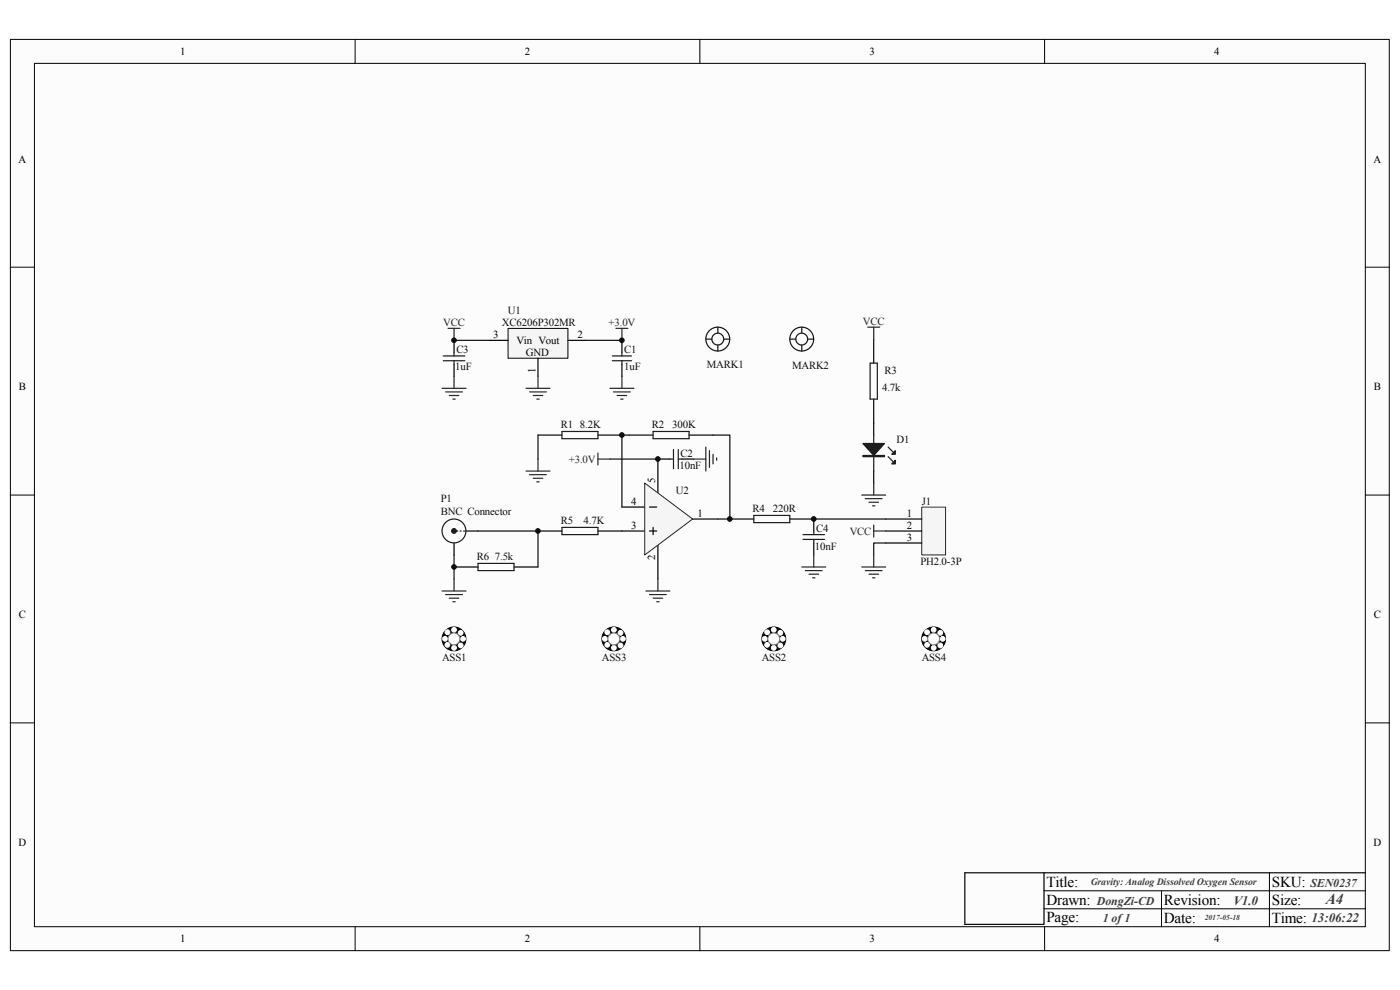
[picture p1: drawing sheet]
<svg xmlns="http://www.w3.org/2000/svg" width="297mm" height="210mm" viewBox="0 0 297 210" stroke-linecap="round" stroke-linejoin="round" font-family="sans-serif">
<path d="M2.2 8.4h292.5v193.3h-292.5z" fill="#fcfcfc"/>
<path d="M2.2 8.4h292.5v193.3h-292.5z" fill="none" stroke="#000" stroke-width=".21"/>
<path d="M7.3 13.5h282.3v183.1h-282.3z" fill="#fcfcfc"/>
<g fill="none" stroke="#000" stroke-width=".21">
<path d="M7.3 13.4h282.3v183.2h-282.3zM75.3 8.3v5.1M148.5 8.3v5.1M221.6 8.3v5.1M2.2 56.7h5.1M289.7 56.7h5M2.2 105h5.1M289.7 105h5M2.2 153.3h5.1M289.7 153.3h5M75.3 196.6v5.1M148.5 196.6v5.1"/>
<path d="M221.5 192.8h68.2M221.5 189h68.2M221.6 196.6v5.1M246.4 189v7.6M269.3 185.1v11.5"/>
</g>
<path d="M154.8 110.1h5.1M167.5 110.1h5.1v2.5M172.6 115.2v2.5M221.5 185.1v11h-16.8v-11h85" fill="none" stroke="#000" stroke-width=".25"/>
<path d="M159.9 109.3h7.6v1.6h-7.6zM170.3 114.4h4.6M170.3 113.4h4.6M172.6 112.6v.8M172.6 114.4v.8" fill="none" stroke="#1c1c1c" stroke-width=".25"/>
<g fill="none" stroke="#151515" stroke-width=".25">
<path d="M149.7 71.9h1.3M152.3 69.4v1.3M152.3 73.2v1.3M153.6 71.9h1.2"/>
<circle cx="152.3" cy="71.9" r="2.53"/>
<circle cx="152.3" cy="71.9" r="1.26"/>
</g>
<circle cx="130.2" cy="135.4" r="2.53" fill="none" stroke="#fefefe" stroke-width=".25"/>
<circle cx="130.2" cy="135.5" r="2.53" fill="#000" stroke="#000" stroke-width=".21"/>
<g fill="#fefefe" stroke="#fefefe" stroke-width=".21">
<circle cx="128.3" cy="135.5" r=".51"/>
<circle cx="128.8" cy="134.1" r=".51"/>
<circle cx="130.2" cy="133.6" r=".51"/>
<circle cx="131.6" cy="134.2" r=".51"/>
<circle cx="132.1" cy="135.5" r=".51"/>
<circle cx="131.6" cy="136.9" r=".51"/>
<circle cx="130.2" cy="137.4" r=".51"/>
<circle cx="128.8" cy="136.8" r=".51"/>
</g>
<circle cx="130.2" cy="135.5" r="1.26" fill="#fefefe" stroke="#808080" stroke-width=".21"/>
<path d="M137 125.4h5.1M137.8 126.1h3.5M138.5 126.9h2.1M139.3 127.6h.5M139.6 122.8v2.6" fill="none" stroke="#262626" stroke-width=".25"/>
<path d="M195.6 107.6h5v10.1h-5z" fill="#f5f5f5"/>
<path d="M195.5 107.6h5.1v10.1h-5.1z" fill="none" stroke="#262626" stroke-width=".21"/>
<path d="M114.1 92.3h5.1M126.8 92.3h5.1M133.5 92.3h5M146.2 92.3h5.1M187.9 110.1h7.6M187.9 112.6h7.6M187.9 115.2h7.6M96.3 120.3h5.1M109 120.3h5.1" fill="none" stroke="#000" stroke-width=".25"/>
<path d="M111.6 99.9h5.1M114.1 97.4v2.5M112.3 100.7h3.6M113.1 101.4h2M113.9 102.2h.5M185.4 112.6h2.5M185.4 111.4v2.5" fill="none" stroke="#262626" stroke-width=".25"/>
<path d="M119.2 91.5h7.6v1.6h-7.6zM138.5 91.5h7.7v1.6h-7.7zM101.4 119.5h7.6v1.5h-7.6z" fill="none" stroke="#1c1c1c" stroke-width=".25"/>
<g fill="none" stroke="#151515" stroke-width=".25">
<path d="M167.5 71.9h1.3M170.1 69.4v1.3M170.1 73.2v1.3M171.4 71.9h1.2"/>
<circle cx="170.1" cy="71.9" r="1.26"/>
<circle cx="170.1" cy="71.9" r="2.53"/>
</g>
<circle cx="164.2" cy="135.4" r="2.53" fill="none" stroke="#fefefe" stroke-width=".25"/>
<circle cx="164.2" cy="135.5" r="2.53" fill="#000" stroke="#000" stroke-width=".21"/>
<g fill="#fefefe" stroke="#fefefe" stroke-width=".21">
<circle cx="162.2" cy="135.5" r=".51"/>
<circle cx="162.7" cy="134.1" r=".51"/>
<circle cx="164.1" cy="133.6" r=".51"/>
<circle cx="165.5" cy="134.2" r=".51"/>
<circle cx="166" cy="135.5" r=".51"/>
<circle cx="165.5" cy="136.9" r=".51"/>
<circle cx="164.1" cy="137.4" r=".51"/>
<circle cx="162.7" cy="136.8" r=".51"/>
</g>
<circle cx="164.2" cy="135.5" r="1.26" fill="#fefefe" stroke="#808080" stroke-width=".21"/>
<path d="M96.3 72.2v2.5M96.3 77.3v2.5M114.1 112.6h5.1M126.8 112.6h5.1" fill="none" stroke="#000" stroke-width=".25"/>
<path d="M94 76.5h4.6M94 75.5h4.6M96.3 74.7v.8M96.3 76.5v.8M119.2 111.9h7.6v1.5h-7.6z" fill="none" stroke="#1c1c1c" stroke-width=".25"/>
<path d="M172.6 117.7v2.6M93.8 125.4h5.1M94.5 126.1h3.6M95.3 126.9h2M96.1 127.6h.5M96.3 122.8v2.6M170.1 120.3h5.1M170.9 121h3.5M171.6 121.8h2.1M172.4 122.6h.5" fill="none" stroke="#262626" stroke-width=".25"/>
<circle cx="96.3" cy="135.4" r="2.53" fill="none" stroke="#fefefe" stroke-width=".25"/>
<circle cx="96.3" cy="135.5" r="2.53" fill="#000" stroke="#000" stroke-width=".21"/>
<g fill="#fefefe" stroke="#fefefe" stroke-width=".21">
<circle cx="94.4" cy="135.5" r=".51"/>
<circle cx="94.9" cy="134.1" r=".51"/>
<circle cx="96.3" cy="133.6" r=".51"/>
<circle cx="97.7" cy="134.2" r=".51"/>
<circle cx="98.2" cy="135.5" r=".51"/>
<circle cx="97.7" cy="136.9" r=".51"/>
<circle cx="96.3" cy="137.4" r=".51"/>
<circle cx="94.9" cy="136.8" r=".51"/>
</g>
<circle cx="96.3" cy="135.5" r="1.26" fill="#fefefe" stroke="#808080" stroke-width=".21"/>
<circle cx="198.1" cy="135.4" r="2.53" fill="none" stroke="#fefefe" stroke-width=".25"/>
<circle cx="198.1" cy="135.5" r="2.53" fill="#000" stroke="#000" stroke-width=".21"/>
<g fill="#fefefe" stroke="#fefefe" stroke-width=".21">
<circle cx="196.2" cy="135.5" r=".51"/>
<circle cx="196.7" cy="134.1" r=".51"/>
<circle cx="198.1" cy="133.6" r=".51"/>
<circle cx="199.5" cy="134.2" r=".51"/>
<circle cx="200" cy="135.5" r=".51"/>
<circle cx="199.5" cy="136.9" r=".51"/>
<circle cx="198.1" cy="137.4" r=".51"/>
<circle cx="196.7" cy="136.8" r=".51"/>
</g>
<circle cx="198.1" cy="135.5" r="1.26" fill="#fefefe" stroke="#808080" stroke-width=".21"/>
<path d="M185.4 71.9v5.1M185.4 84.7v7.6M185.4 99.9v2.6" fill="none" stroke="#000" stroke-width=".25"/>
<path d="M184.6 77h1.5v7.7h-1.5zM185.4 92.3v7.6M188.4 96.9l1 1M188.4 94.8l1 1.1" fill="none" stroke="#1c1c1c" stroke-width=".25"/>
<g fill="#1c1c1c" stroke="#1c1c1c" stroke-width=".25">
<path d="M183.1 94.1h4.5l-2.2 2.5z"/>
<path d="M189.9 97.6v.8h-.7z"/>
<path d="M189.9 95.6v.8h-.7z"/>
<path d="M183.1 96.6h4.5v.3h-4.5z" fill-rule="evenodd"/>
</g>
<path d="M96.3 79.8v2.6M184.1 69.4h2.5M185.4 69.4v2.5M93.8 82.4h5.1M94.5 83.1h3.6M95.3 83.9h2M96.1 84.7h.5M182.8 105h5.1M183.6 105.8h3.5M184.3 106.5h2.1M185.1 107.3h.5M185.4 102.5v2.5" fill="none" stroke="#262626" stroke-width=".25"/>
<path d="M96.3 72.2h7.7" fill="none" stroke="#0e0e0e" stroke-width=".25"/>
<path d="M107.8 69.7h12.7v6.3h-12.7z" fill="#f5f5f5"/>
<path d="M107.8 69.7h12.7v6.3h-12.7z" fill="none" stroke="#000" stroke-width=".21"/>
<g fill="none" stroke="#000" stroke-width=".25">
<path d="M104 72.2h3.8M114.1 76v3.8M120.5 72.2h3.8M131.9 72.2v2.5M131.9 77.3v2.5M142.1 97.4h-2.5v7.1M144.7 97.4h2.5M96.3 115.2v2.5M98.9 112.6h2.5M131.9 112.6h5.1M131.9 107.6h5.1M139.6 115.7v7.1"/>
<path d="M145.9 110.1h6.4"/>
</g>
<g fill="none" stroke="#1c1c1c" stroke-width=".25">
<path d="M129.9 75.5h4.1M129.9 76.5h4.1M131.9 74.7v.8M131.9 76.5v.8M142.1 97.4h.8M142.9 95.3v4.1M143.9 95.3v4.1M143.9 97.4h.8M96.8 112.6h.3M97.6 112.6h.2M98.4 112.6h.2"/>
<circle cx="96.3" cy="112.6" r="2.53"/>
</g>
<g fill="none" stroke="#262626" stroke-width=".25">
<path d="M95.1 69.7h2.5M96.3 69.7v2.5M114.1 79.8v2.6M130.7 69.7h2.5M131.9 69.7v2.5M131.9 79.8v2.6M111.6 82.4h5.1M112.3 83.1h3.6M113.1 83.9h2M113.9 84.7h.5M126.8 97.4h2.6M126.8 96.1v2.5"/>
<path d="M129.4 82.4h5.1M130.2 83.1h3.5M130.9 83.9h2.1M131.7 84.7h.5"/>
</g>
<path d="M124.3 72.2h7.6" fill="none" stroke="#0e0e0e" stroke-width=".25"/>
<circle cx="96.3" cy="112.6" r=".5" fill="#1c1c1c" stroke="#1c1c1c" stroke-width=".25"/>
<path d="M136.8 102.5l10.1 7.6-10.1 7.6z" fill="#f5f5f5" stroke="#262626" stroke-width=".21"/>
<path d="M137.8 112.6h1.5M137.8 107.6h1.5M138.5 111.9v1.5" fill="none" stroke="#000" stroke-width=".25"/>
<path d="M147.2 97.4h2.5M149.7 94.8v5.1M150.5 95.6v3.6M151.3 96.4v2M152 97.1v.5M185.4 117.7v2.6M182.8 120.3h5.1M183.6 121h3.5M184.3 121.8h2.1M185.1 122.6h.5" fill="none" stroke="#262626" stroke-width=".25"/>
<path d="M114.1 92.3v5.1M129.4 97.4h10.2M133.5 92.3h-1.6v15.3M151.3 92.3h3.5v17.8h-2.5M96.3 117.7v5.1M101.4 112.6h12.7v7.7M172.6 110.1h15.3M187.9 115.2h-2.5v2.5" fill="none" stroke="#0e0e0e" stroke-width=".25"/>
<g fill="#0e0e0e" stroke="#0e0e0e" stroke-width=".21">
<circle cx="96.3" cy="120.3" r=".5"/>
<circle cx="96.3" cy="72.2" r=".5"/>
<circle cx="114.1" cy="112.6" r=".5"/>
<circle cx="131.9" cy="92.3" r=".5"/>
<circle cx="131.9" cy="72.2" r=".5"/>
<circle cx="139.6" cy="97.4" r=".5"/>
<circle cx="154.8" cy="110.1" r=".5"/>
<circle cx="172.6" cy="110.1" r=".5"/>
</g>
<g font-size="3.2">
<text x="222" y="188.2">Title:</text>
<text x="269.8" y="188.2">SKU:</text>
<text x="222" y="192">Drawn:</text>
<text x="222" y="195.6">Page:</text>
<text x="246.9" y="195.8">Date:</text>
<text x="246.9" y="192">Revision:</text>
<text x="269.8" y="192">Size:</text>
<text x="269.8" y="195.8">Time:</text>
</g>
<text font-size="3.2" fill="#3d3d3d" x="281.3" y="191.8">A4</text>
<g font-size="2.8" fill="#3d3d3d">
<text x="261.7" y="191.9">V1.0</text>
<text x="278.2" y="195.6">13:06:22</text>
</g>
<g font-size="2.5" fill="#3d3d3d">
<text x="232.7" y="192">DongZi-CD</text>
<text x="278" y="188.1">SEN0237</text>
<text x="233.9" y="195.5">1 of 1</text>
</g>
<g font-size="2.3">
<text x="38.2" y="11.6">1</text>
<text x="111.4" y="11.6">2</text>
<text x="184.5" y="11.6">3</text>
<text x="257.6" y="11.6">4</text>
<text x="4" y="34.5">A</text>
<text x="291.4" y="34.5">A</text>
<text x="104.6" y="71.7">3</text>
<text x="122.5" y="71.7">2</text>
<text x="109.6" y="72.9">Vin Vout</text>
<text x="111.6" y="75.5">GND</text>
<text x="4" y="82.8">B</text>
<text x="113.6" y="79.2" transform="rotate(-90 113.6 79.2)">1</text>
<text x="291.4" y="82.8">B</text>
<text x="133.9" y="107">4</text>
<text x="139" y="102.5" transform="rotate(-90 139 102.5)">5</text>
<text x="133.9" y="112.1">3</text>
<text x="147.9" y="109.6">1</text>
<text x="192.4" y="109.6">1</text>
<text x="192.4" y="112.1">2</text>
<text x="139" y="118.9" transform="rotate(-90 139 118.9)">2</text>
<text x="192.4" y="114.7">3</text>
<text x="4" y="131.2">C</text>
<text x="291.4" y="131.2">C</text>
<text x="4" y="179.5">D</text>
<text x="291.4" y="179.5">D</text>
<text x="38.2" y="199.9">1</text>
<text x="111.4" y="199.9">2</text>
<text x="184.5" y="199.9">3</text>
<text x="257.6" y="199.9">4</text>
</g>
<g font-size="2.3" fill="#262626">
<text x="94" y="69.1">VCC</text>
<text x="129.1" y="69.1">+3.0V</text>
<text x="183.1" y="68.9">VCC</text>
<text x="120.7" y="98.1">+3.0V</text>
<text x="180.3" y="113.4">VCC</text>
</g>
<g font-size="2.3" fill="#0e0e0e">
<text x="106.5" y="69.1">XC6206P302MR</text>
<text x="107.8" y="66.6">U1</text>
<text x="96.8" y="75">C3</text>
<text x="132.4" y="75">C1</text>
<text x="96.6" y="78.5">1uF</text>
<text x="132.4" y="78.5">1uF</text>
<text x="150" y="78">MARK1</text>
<text x="168.1" y="78.3">MARK2</text>
<text x="187.1" y="82.9">4.7k</text>
<text x="187.6" y="79.3">R3</text>
<text x="118.9" y="90.7">R1</text>
<text x="123" y="90.7">8.2K</text>
<text x="138.3" y="90.7">R2</text>
<text x="142.6" y="90.7">300K</text>
<text x="190.2" y="94.1">D1</text>
<text x="144.1" y="99.4">10nF</text>
<text x="144.4" y="96.9">C2</text>
<text x="93.5" y="106.5">P1</text>
<text x="143.4" y="104.7">U2</text>
<text x="195.5" y="107">J1</text>
<text x="93.5" y="109.3">BNC Connector</text>
<text x="118.9" y="111.1">R5</text>
<text x="123.8" y="111.1">4.7K</text>
<text x="159.6" y="108.6">R4</text>
<text x="164" y="108.6">220R</text>
<text x="173.1" y="112.9">C4</text>
<text x="101.2" y="118.7">R6</text>
<text x="105" y="118.7">7.5k</text>
<text x="172.9" y="116.7">10nF</text>
<text x="195.3" y="119.7">PH2.0-3P</text>
<text x="93.8" y="140.1">ASS1</text>
<text x="127.7" y="140.1">ASS3</text>
<text x="161.6" y="140.1">ASS2</text>
<text x="195.5" y="140.1">ASS4</text>
</g>
<text font-size="2.1" fill="#3d3d3d" x="231.4" y="187.7">Gravity: Analog Dissolved Oxygen Sensor</text>
<text font-size="1.6" fill="#3d3d3d" x="255.6" y="195.2">2017-05-18</text>
</svg>
